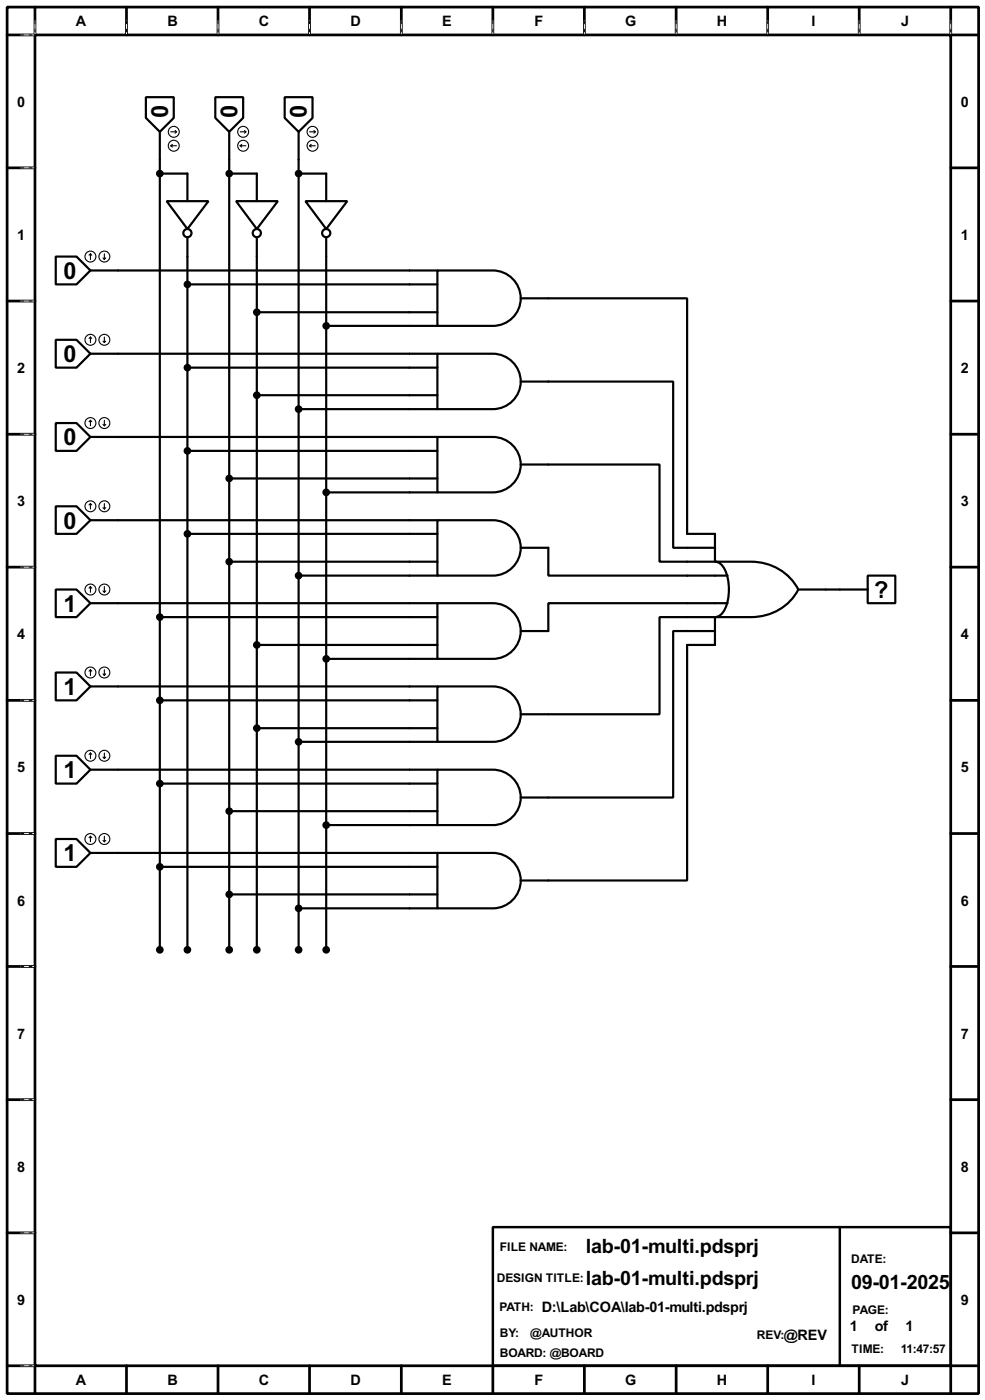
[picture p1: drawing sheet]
<svg xmlns="http://www.w3.org/2000/svg" width="180mm" height="256mm" viewBox="0 0 180 256" stroke-linecap="round" stroke-linejoin="round" font-family="sans-serif">
<g fill="none" stroke="#000" stroke-width=".5">
<path d="M1.3 1.3h177.8v254h-177.8zM6.4 6.4h167.6v243.8h-167.6zM6.4 1.3v5.1h-5.1M23.2 1.3v5.1M39.9 1.3v5.1M56.7 1.3v5.1M73.5 1.3v5.1M90.2 1.3v5.1M107 1.3v5.1M123.8 1.3v5.1M140.5 1.3v5.1M157.3 1.3v5.1"/>
<path d="M174 1.3v5.1h5.1M1.3 30.8h5.1M174 30.8h5.1M1.3 55.2h5.1M174 55.2h5.1M1.3 79.6h5.1M174 79.6h5.1M1.3 103.9h5.1M174 103.9h5.1M1.3 128.3h5.1M174 128.3h5.1M1.3 152.7h5.1"/>
<path d="M174 152.7h5.1M1.3 177.1h5.1M174 177.1h5.1M1.3 201.5h5.1M174 201.5h5.1M1.3 225.9h5.1M174 225.9h5.1M1.3 250.2h5.1v5.1M23.2 250.2v5.1M39.9 250.2v5.1M56.7 250.2v5.1M73.5 250.2v5.1"/>
<path d="M90.2 250.2v5.1M107 250.2v5.1M123.8 250.2v5.1M140.5 250.2v5.1M157.3 250.2v5.1M179.1 250.2h-5.1v5.1"/>
</g>
<g fill="none" stroke="#fff" stroke-width=".18">
<path d="M3.9 6.4h2.3M6.4 3.9v2.3M23.2 3.9v2.3M39.9 3.9v2.3M56.7 3.9v2.3M73.5 3.9v2.3M90.2 3.9v2.3M107 3.9v2.3M123.8 3.9v2.3M140.5 3.9v2.3M157.3 3.9v2.3M174 3.9v2.3"/>
<path d="M3.9 30.8h2.3M3.9 55.2h2.3M3.9 79.6h2.3M3.9 103.9h2.3M3.9 128.3h2.3M3.9 152.7h2.3M3.9 177.1h2.3M3.9 201.5h2.3M3.9 225.9h2.3M3.9 250.2h2.3"/>
</g>
<g fill="none" stroke="#000" stroke-width=".18" stroke-dasharray=".5 1">
<path d="M3.9 6.4h2.3M6.4 3.9v2.3M23.2 3.9v2.3M39.9 3.9v2.3M56.7 3.9v2.3M73.5 3.9v2.3M90.2 3.9v2.3M107 3.9v2.3M123.8 3.9v2.3M140.5 3.9v2.3M157.3 3.9v2.3M174 3.9v2.3"/>
<path d="M3.9 30.8h2.3M3.9 55.2h2.3M3.9 79.6h2.3M3.9 103.9h2.3M3.9 128.3h2.3M3.9 152.7h2.3M3.9 177.1h2.3M3.9 201.5h2.3M3.9 225.9h2.3M3.9 250.2h2.3"/>
</g>
<path d="M90.2 224.8h83.8v25.4h-83.8zM153.7 224.8v25.4" fill="none" stroke="#000" stroke-width=".45"/>
<g fill="none" stroke="#000" stroke-width=".4">
<path d="M26.7 17.8h5.1v3.8l-2.5 2.6-2.6-2.6zM39.4 17.8h5.1v3.8l-2.5 2.6-2.6-2.6zM52.1 17.8h5.1v3.8l-2.5 2.6-2.6-2.6zM29.3 24.2v149.8M29.3 31.8h5v5.1M30.5 36.9h7.7l-3.9 5.1zM42 31.8h5v5.1M42 24.2v149.8M43.2 36.9h7.7l-3.9 5.1zM54.7 31.8h5v5.1M54.7 24.2v149.8M55.9 36.9h7.7l-3.9 5.1z"/>
<path d="M10.2 47h3.8l2.6 2.6-2.6 2.5h-3.8zM16.6 49.6h63.5M34.3 43.5v130.5M34.3 52.1h45.8M47 43.5v130.5M47 57.2h33.1M59.7 43.5v130.5M59.7 59.7h20.4M80.1 49.6h10.1a5.1 5.1 0 0 1 5.1 5 5.1 5.1 0 0 1-5.1 5.1h-10.1zM95.3 54.7h30.5v43.1h5.1v5.1h-10.2v-17.8h-25.4M10.2 62.3h3.8l2.6 2.5-2.6 2.6h-3.8zM10.2 77.5h3.8l2.6 2.6-2.6 2.5h-3.8z"/>
<path d="M16.6 64.8h63.5M34.3 67.4h45.8M47 72.4h33.1M54.7 75h25.4M80.1 64.8h10.1a5.1 5.1 0 0 1 5.1 5.1 5.1 5.1 0 0 1-5.1 5.1h-10.1zM95.3 69.9h27.9v30.5h7.7M10.2 92.8h3.8l2.6 2.5-2.6 2.5h-3.8zM16.6 80.1h63.5M16.6 95.3h63.5M34.3 82.6h45.8M34.3 97.8h45.8M42 87.7h38.1"/>
<path d="M59.7 90.2h20.4M80.1 80.1h10.1a5.1 5.1 0 0 1 5.1 5 5.1 5.1 0 0 1-5.1 5.1h-10.1zM80.1 95.3h10.1a5.1 5.1 0 0 1 5.1 5.1 5.1 5.1 0 0 1-5.1 5.1h-10.1zM10.2 108h3.8l2.6 2.5-2.6 2.6h-3.8zM16.6 110.5h63.5M29.3 113.1h50.8M42 102.9h38.1M47 118.2h33.1M54.7 105.5h25.4M80.1 110.5h10.1a5.1 5.1 0 0 1 5.1 5.1 5.1 5.1 0 0 1-5.1 5.1h-10.1zM95.3 100.4h5.1v5.1h32.8M130.9 102.9h6.6a9.6 9.6 0 0 1 8.6 5.1 9.6 9.6 0 0 1-8.6 5.1h-6.6a2.22 2.22 0 0 0 1.8-1.5 9 9 0 0 0-.4-7.8l-.9-.8z"/>
<path d="M130.9 115.6h-7.7v30.5h-27.9M133.2 110.5h-32.8v5.1h-5.1M146.1 108h12.7M158.8 105.5h5.1v5h-5.1zM10.2 123.2h3.8l2.6 2.6-2.6 2.5h-3.8zM10.2 138.5h3.8l2.6 2.5-2.6 2.6h-3.8zM16.6 125.8h63.5M29.3 128.3h50.8M47 133.4h33.1M54.7 135.9h25.4M59.7 120.7h20.4M80.1 125.8h10.1a5.1 5.1 0 0 1 5.1 5 5.1 5.1 0 0 1-5.1 5.1h-10.1z"/>
<path d="M95.3 130.9h25.4v-17.8h10.2v5.1h-5.1v43.1h-30.5M10.2 153.7h3.8l2.6 2.6-2.6 2.5h-3.8zM16.6 141h63.5M16.6 156.3h63.5M29.3 143.6h50.8M29.3 158.8h50.8M42 148.6h38.1M59.7 151.2h20.4M80.1 141h10.1a5.1 5.1 0 0 1 5.1 5.1 5.1 5.1 0 0 1-5.1 5.1h-10.1zM80.1 156.3h10.1a5.1 5.1 0 0 1 5.1 5 5.1 5.1 0 0 1-5.1 5.1h-10.1zM42 163.9h38.1M54.7 166.4h25.4"/>
<circle cx="34.3" cy="42.7" r=".75"/>
<circle cx="47" cy="42.7" r=".75"/>
<circle cx="59.7" cy="42.7" r=".75"/>
</g>
<g fill="none" stroke="#000" stroke-width=".2">
<path d="M31.3 24.2h1M31.3 26.7l.3 .3M31.3 26.7h1M31.6 26.5l-.3 .2M32.1 23.9l.2 .3M32.3 24.2l-.2 .2M44 24.2h1M44 26.7h1M44 26.7l.3 .3M44.3 26.5l-.3 .2M44.8 23.9l.2 .3M45 24.2l-.2 .2"/>
<path d="M56.7 24.2h1M56.7 26.7h1M56.7 26.7l.3 .3M57 26.5l-.3 .2M57.5 23.9l.2 .3M57.7 24.2l-.2 .2M16.6 46.5l-.3 .3M16.6 46.5l.2 .3M16.6 46.5v1.1M18.9 47.3l.2 .3M19.1 46.5v1.1M19.4 47.3l-.3 .3"/>
<path d="M16.6 61.8v1M16.6 77v1M16.6 61.8l-.3 .2M16.6 61.8l.2 .2M16.6 77l-.3 .3M16.6 77l.2 .3M18.9 62.5l.2 .3M18.9 77.8l.2 .2M19.1 61.8v1M19.1 77v1M19.4 62.5l-.3 .3M19.4 77.8l-.3 .2"/>
<path d="M16.6 92.3v1M16.6 92.3l-.3 .2M16.6 92.3l.2 .2M18.9 93l.2 .3M19.1 92.3v1M19.4 93l-.3 .3M16.6 107.5v1M16.6 107.5l-.3 .3M16.6 107.5l.2 .3M18.9 108.3l.2 .2M19.1 107.5v1M19.4 108.3l-.3 .2"/>
<path d="M16.6 122.7v1.1M16.6 138v1M16.6 122.7l-.3 .3M16.6 122.7l.2 .3M16.6 138l-.3 .2M16.6 138l.2 .2M18.9 123.5l.2 .3M18.9 138.7l.2 .3M19.1 122.7v1.1M19.1 138v1M19.4 123.5l-.3 .3M19.4 138.7l-.3 .3"/>
<path d="M16.6 153.2v1M16.6 153.2l-.3 .3M16.6 153.2l.2 .3M18.9 154l.2 .2M19.1 153.2v1M19.4 154l-.3 .2"/>
<circle cx="31.8" cy="26.7" r="1"/>
<circle cx="31.8" cy="24.2" r="1"/>
<circle cx="44.5" cy="26.7" r="1"/>
<circle cx="44.5" cy="24.2" r="1"/>
<circle cx="57.2" cy="26.7" r="1"/>
<circle cx="57.2" cy="24.2" r="1"/>
<circle cx="16.5" cy="47" r="1"/>
<circle cx="19.1" cy="47" r="1"/>
<circle cx="16.5" cy="62.3" r="1"/>
<circle cx="16.5" cy="77.5" r="1"/>
<circle cx="19.1" cy="62.3" r="1"/>
<circle cx="19.1" cy="77.5" r="1"/>
<circle cx="16.5" cy="92.8" r="1"/>
<circle cx="19.1" cy="92.8" r="1"/>
<circle cx="16.5" cy="108" r="1"/>
<circle cx="19.1" cy="108" r="1"/>
<circle cx="16.5" cy="138.5" r="1"/>
<circle cx="16.5" cy="123.2" r="1"/>
<circle cx="19.1" cy="123.2" r="1"/>
<circle cx="19.1" cy="138.5" r="1"/>
<circle cx="16.5" cy="153.7" r="1"/>
<circle cx="19.1" cy="153.7" r="1"/>
</g>
<g fill="#000" stroke="#000" stroke-width=".4">
<circle cx="29.2" cy="31.8" r=".5"/>
<circle cx="41.9" cy="31.8" r=".5"/>
<circle cx="54.6" cy="31.8" r=".5"/>
<circle cx="34.3" cy="52.1" r=".5"/>
<circle cx="47" cy="57.2" r=".5"/>
<circle cx="59.7" cy="59.7" r=".5"/>
<circle cx="34.3" cy="67.4" r=".5"/>
<circle cx="47" cy="72.4" r=".5"/>
<circle cx="54.6" cy="75" r=".5"/>
<circle cx="34.3" cy="82.6" r=".5"/>
<circle cx="34.3" cy="97.8" r=".5"/>
<circle cx="41.9" cy="87.7" r=".5"/>
<circle cx="59.7" cy="90.2" r=".5"/>
<circle cx="29.2" cy="113.1" r=".5"/>
<circle cx="41.9" cy="102.9" r=".5"/>
<circle cx="47" cy="118.2" r=".5"/>
<circle cx="54.6" cy="105.5" r=".5"/>
<circle cx="29.2" cy="128.3" r=".5"/>
<circle cx="47" cy="133.4" r=".5"/>
<circle cx="54.6" cy="135.9" r=".5"/>
<circle cx="59.7" cy="120.7" r=".5"/>
<circle cx="29.2" cy="143.6" r=".5"/>
<circle cx="29.2" cy="158.8" r=".5"/>
<circle cx="41.9" cy="148.6" r=".5"/>
<circle cx="59.7" cy="151.2" r=".5"/>
<circle cx="29.2" cy="174" r=".5"/>
<circle cx="34.3" cy="174" r=".5"/>
<circle cx="41.9" cy="163.9" r=".5"/>
<circle cx="41.9" cy="174" r=".5"/>
<circle cx="47" cy="174" r=".5"/>
<circle cx="54.6" cy="174" r=".5"/>
<circle cx="54.6" cy="166.4" r=".5"/>
<circle cx="59.7" cy="174" r=".5"/>
</g>
<g font-size="4.8">
<text x="27.7" y="19.2" transform="rotate(90 27.7 19.2)">0</text>
<text x="40.4" y="19.2" transform="rotate(90 40.4 19.2)">0</text>
<text x="53.1" y="19.2" transform="rotate(90 53.1 19.2)">0</text>
<text x="11.6" y="51.1">0</text>
<text x="11.6" y="66.3">0</text>
<text x="11.6" y="81.6">0</text>
<text x="11.6" y="96.9">0</text>
<text x="11.6" y="112.1">1</text>
<text x="160" y="109.6">?</text>
<text x="11.6" y="127.3">1</text>
<text x="11.6" y="142.6">1</text>
<text x="11.6" y="157.8">1</text>
</g>
<g font-size="4.1">
<text x="107.2" y="229.5">lab-01-multi.pdsprj</text>
<text x="107.2" y="235.4">lab-01-multi.pdsprj</text>
<text x="155.8" y="236.1">09-01-2025</text>
</g>
<g font-size="3">
<text x="13.9" y="4.9">A</text>
<text x="30.6" y="4.9">B</text>
<text x="47.4" y="4.9">C</text>
<text x="64.1" y="4.9">D</text>
<text x="80.9" y="4.9">E</text>
<text x="97.8" y="4.9">F</text>
<text x="114.4" y="4.9">G</text>
<text x="131.2" y="4.9">H</text>
<text x="148.5" y="4.9">I</text>
<text x="164.9" y="4.9">J</text>
<text x="3.2" y="19.5">0</text>
<text x="175.9" y="19.5">0</text>
<text x="3.2" y="44">1</text>
<text x="175.9" y="44">1</text>
<text x="3.2" y="68.4">2</text>
<text x="175.9" y="68.4">2</text>
<text x="3.2" y="92.7">3</text>
<text x="175.9" y="92.7">3</text>
<text x="3.2" y="117.1">4</text>
<text x="175.9" y="117.1">4</text>
<text x="3.2" y="141.5">5</text>
<text x="175.9" y="141.5">5</text>
<text x="3.2" y="165.9">6</text>
<text x="175.9" y="165.9">6</text>
<text x="3.2" y="190.3">7</text>
<text x="175.9" y="190.3">7</text>
<text x="3.2" y="214.7">8</text>
<text x="175.9" y="214.7">8</text>
<text x="3.2" y="239.1">9</text>
<text x="175.9" y="239.1">9</text>
<text x="99.1" y="240.4">D:\Lab\COA\lab-01-multi.pdsprj</text>
<text x="143.5" y="245.5">@REV</text>
<text x="155.6" y="243.9">1</text>
<text x="160.1" y="243.9">of</text>
<text x="165.7" y="243.9">1</text>
<text x="13.9" y="253.8">A</text>
<text x="30.6" y="253.8">B</text>
<text x="47.4" y="253.8">C</text>
<text x="64.1" y="253.8">D</text>
<text x="80.9" y="253.8">E</text>
<text x="97.8" y="253.8">F</text>
<text x="114.4" y="253.8">G</text>
<text x="131.2" y="253.8">H</text>
<text x="148.5" y="253.8">I</text>
<text x="164.9" y="253.8">J</text>
</g>
<g font-size="2.5">
<text x="91.5" y="229.3">FILE NAME:</text>
<text x="155.8" y="231.3">DATE:</text>
<text x="90.9" y="234.9">DESIGN TITLE:</text>
<text x="91.4" y="240.2">PATH:</text>
<text x="91.5" y="245">BY:</text>
<text x="97.1" y="245">@AUTHOR</text>
<text x="138.5" y="245.3">REV:</text>
<text x="156" y="240.7">PAGE:</text>
<text x="91.5" y="248.7">BOARD: @BOARD</text>
<text x="155.8" y="247.8">TIME:</text>
<text x="164.9" y="247.8">11:47:57</text>
</g>
</svg>
